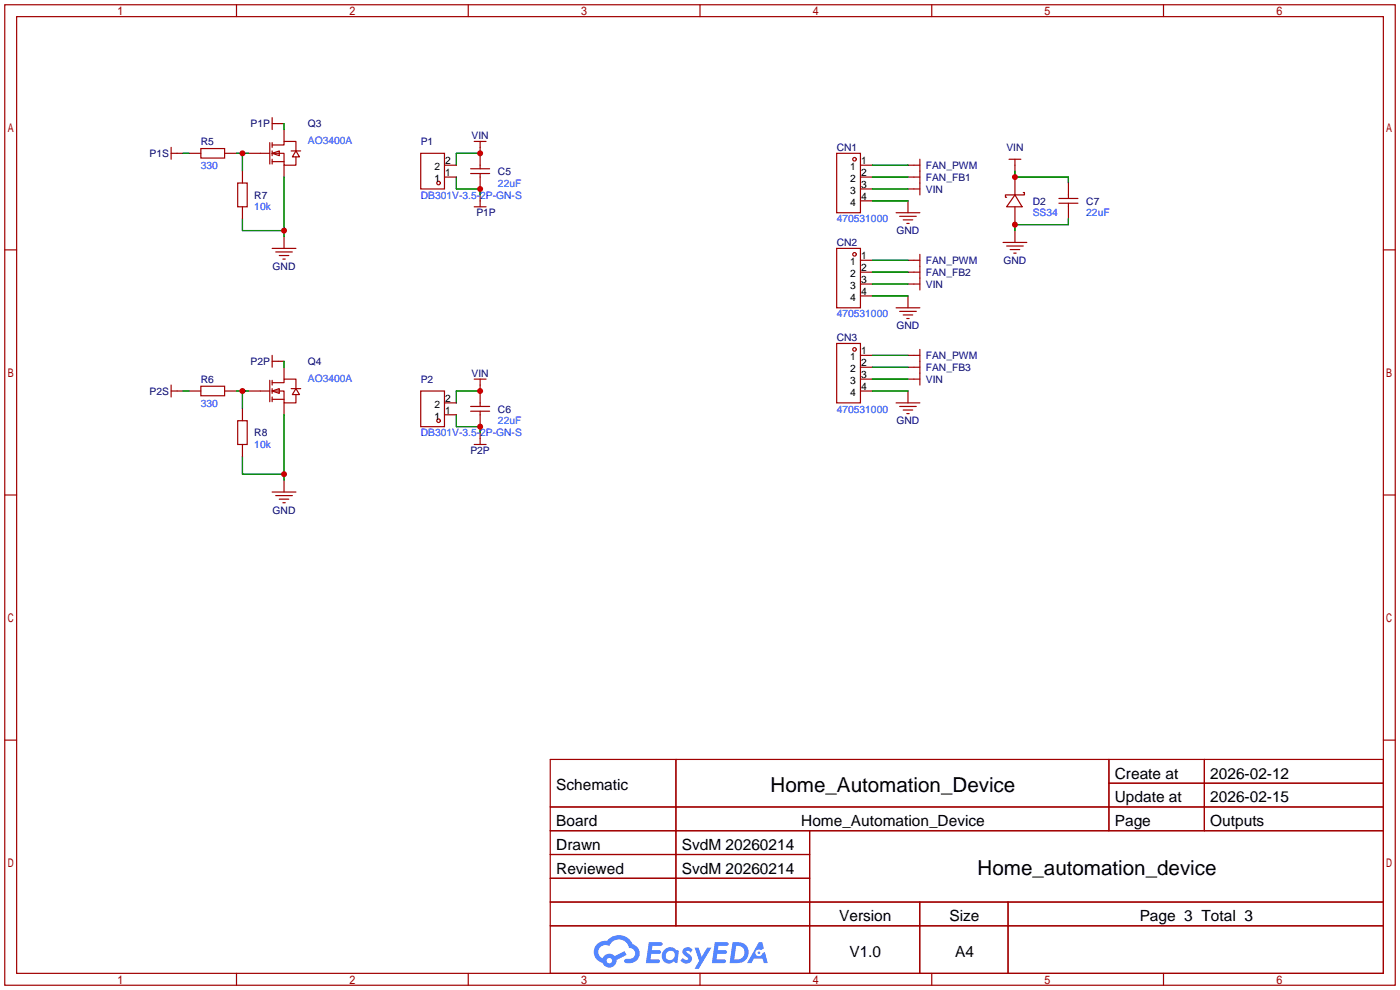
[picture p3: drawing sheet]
<svg xmlns="http://www.w3.org/2000/svg" width="299mm" height="212mm" viewBox="0 0 299 212" stroke-linecap="round" stroke-linejoin="round" font-family="sans-serif">
<g fill="none" stroke="#a10000" stroke-width=".25">
<path d="M1 1h297.2v209.6h-297.2zM3.6 3.6h292.1v204.4h-292.1zM50.5 1v2.6M100.1 1v2.6M149.6 1v2.6M199.1 1v2.6M248.7 1v2.6M1 53.4h2.6M295.7 53.4h2.5M1 105.8h2.6M295.7 105.8h2.5M1 158.2h2.6"/>
<path d="M295.7 158.2h2.5M117.6 162.3h178.1v45.7h-178.1zM117.6 172.5h178.1M117.6 177.5h178.1M144.5 162.3v35.6M173 177.5v30.5M237 162.3v15.2M237 167.4h58.7M257.4 162.3v15.2M117.6 182.6h55.4M117.6 192.8h178.1M117.6 187.7h55.4"/>
<path d="M117.6 197.9h178.1M196.6 192.8v15.2M215.4 192.8v15.2M50.5 208v2.6M100.1 208v2.6M149.6 208v2.6M199.1 208v2.6M248.7 208v2.6"/>
</g>
<g fill="#5487ff">
<path d="M146.2 202.7a1.3 1.3 0 0 1 1.8 .3l-.4 .6a.54 .54 0 0 0-.9-.2l.1 .2a1.28 1.28 0 0 1 .8 2 1.53 1.53 0 0 1-2.2-.3l.5-.6 .8 .5a.31 .31 0 0 0 .4-.3 .31 .31 0 0 0-.3-.4 1.12 1.12 0 0 1-.6-1.8z"/>
<path d="M148.5 202.5h.8l.7 2 1.1-2h1l-2.8 4.6h-.9l1-1.7z"/>
<path d="M138.7 201.4h1.6a1.31 1.31 0 0 1 1.3 .2 .4 .4 0 0 1-.4 .5l-1.8 .1-.1 .9h1.7a.4 .4 0 0 1 .3 .4 .4 .4 0 0 1-.4 .4h-1.7l-.2 1.2h1.4a.46 .46 0 0 1 .5 0 .46 .46 0 0 1 .1 .5l-.3 .2h-2.7z"/>
<path d="M152.8 201.4h1.6a1.32 1.32 0 0 1 1.3 .2 .39 .39 0 0 1-.4 .5l-1.7 .1-.2 .9h1.7a.4 .4 0 0 1 .3 .4 .4 .4 0 0 1-.4 .4h-1.7l-.2 1.2h1.4a.46 .46 0 0 1 .5 0 .46 .46 0 0 1 .1 .5l-.3 .2h-2.7z"/>
<path d="M162.2 201.4h.7l.4 1.3-.7 .4a.75 .75 0 0 0-1.1 .3 .75 .75 0 0 0 .5 1 .75 .75 0 0 0 .9-.7l.6-.2 .6 2.3h-.9l-.2-.9h-1.9l-.5 .9h-.9z"/>
<path d="M156.6 201.4l-.7 4.4h1.5a2.27 2.27 0 0 0 2.6-2.2 2.27 2.27 0 0 0-2.7-2.2zM157.3 202.1a1.5 1.5 0 0 1 1.8 1.6 1.5 1.5 0 0 1-1.9 1.4h-.3z"/>
<path d="M142 203a1.6 1.6 0 0 0-.3 2.3 1.6 1.6 0 0 0 2.3 .2l.8 .3 .3-2.4-.2-.3-.4-.1a1.58 1.58 0 0 0-2.5 0zM142.6 203.5a.98 .98 0 0 1 1.6 .4 .98 .98 0 0 1-1.1 1.3 .94 .94 0 0 1-.8-.7 .94 .94 0 0 1 .3-1z"/>
<path d="M127.6 201.8a2.37 2.37 0 0 0 1.2 4 1.54 1.54 0 0 0 1.7 1 1.54 1.54 0 0 0 1.3-1.6l2.1-1.1-.4-.8-2.1 1a1.57 1.57 0 0 0-2.6 .5 1.5 1.5 0 0 1-.7-2.1 1.5 1.5 0 0 1 2.1-.5 2.23 2.23 0 0 1 2.3-1.4 2.23 2.23 0 0 1 2 1.8 1.16 1.16 0 0 1 1.3 1.1 1.16 1.16 0 0 1-1.1 1.2h-.7a.47 .47 0 0 0-.6 .4 .47 .47 0 0 0 .4 .5 2.17 2.17 0 0 0 2.6-.9 2.17 2.17 0 0 0-.4-2.7l-.8-.4a3.2 3.2 0 0 0-5.4-.7l-1.2 .1zM129.7 205.3a.58 .58 0 0 1 1.1 0 .58 .58 0 0 1-1.1 0z"/>
<circle cx="162.2" cy="203.6" r=".28"/>
</g>
<g fill="none" stroke="#a10000" stroke-width=".25">
<path d="M36.6 32.8h2.5M36.6 31.5v2.5M40.4 32.8h2.5M42.9 31.8h5.1v2h-5.1zM48 32.8h2.5M50.8 39.1h2v5.1h-2zM51.8 36.6v2.5M53.1 32.8h4.6M57.7 30.5v4.6M58.2 32.8l1.5-.5v1zM58.2 31h2.5v-.8h2.5v2.1M58.2 32.8h2.5v2.5h2.5v-1.8"/>
<path d="M58.2 34.5h2.5M58.2 25.1v2.6M58.2 30.5v1M58.2 32.3v1M58.2 34v1.1M58.2 26.4h2.5M60.7 27.7v2.5M60.7 35.3v2.5M62.2 32.3h2.1M63.2 32.3l.8 1.2h-1.5zM89.9 32.8h5.1v7.6h-5.1zM95 35.3h2.5"/>
<path d="M95 37.8h2.5M100.6 37.1h4M100.6 36.1h4M101.3 30.2h2.6M102.6 30.2v5.9M102.6 37.1v3.3M178.8 32.8h5.1v12.7h-5.1zM183.9 35.3h2.5M183.9 37.8h2.5M194.1 35.3h2.5M194.1 37.8h2.5M196.6 34v7.7"/>
<path d="M215.6 34h2.6M216.9 34v2.6M216.9 37.8v3.9M228.3 39.1v3.3M51.8 44.2v2.5M58.2 53.1h5M58.9 53.8h3.6M59.7 54.6h2M60.5 55.4h.5M60.7 50.5v2.6M101.3 44.2h2.6M102.6 41.7v2.5"/>
<path d="M178.8 53.1h5.1v12.7h-5.1zM183.9 40.4h2.5M183.9 42.9h2.5M183.9 55.6h2.5M183.9 58.2h2.5M191.5 45.5h5.1M192.3 46.2h3.5M193 47h2.1M193.8 47.8h.5M194.1 40.4h2.5M194.1 55.6h2.5M194.1 58.2h2.5"/>
<path d="M194.1 42.9v2.6M196.6 54.4v7.6M214.4 51.8h5.1M215.1 52.6h3.6M215.9 53.3h2M216.7 54.1h.5M216.9 41.7l1.5 2.5h-3.3zM216.9 41.7h-2v.5h.2M216.9 44.2v3.8M216.9 49.3v2.5M218.7 41.1h.2v.6h-2M226.3 43.4h4.1"/>
<path d="M226.3 42.4h4.1M228.3 43.4v3.3M58.2 75.9v2.6M58.2 77.2h2.5M60.7 78.5v2.5M178.8 73.4h5.1v12.7h-5.1zM183.9 60.7h2.5M183.9 63.2h2.5M183.9 75.9h2.5M183.9 78.5h2.5M191.5 65.8h5.1M192.3 66.5h3.5"/>
<path d="M193 67.3h2.1M193.8 68.1h.5M194.1 60.7h2.5M194.1 75.9h2.5M194.1 78.5h2.5M194.1 63.2v2.6M196.6 74.7v7.6M36.6 83.6h2.5M36.6 82.3v2.5M40.4 83.6h2.5M42.9 82.5h5.1v2.1h-5.1zM48 83.6h2.5"/>
<path d="M50.8 89.9h2v5.1h-2zM51.8 87.4v2.5M51.8 95v2.5M53.1 83.6h4.6M57.7 81.3v4.6M58.2 83.6l1.5-.5v1zM58.2 81.8h2.5v-.8h2.5v2.1M58.2 83.6h2.5v2.5h2.5v-1.8M58.2 81.3v1M58.2 83.1v1M58.2 84.8v1.1M58.2 85.3h2.5"/>
<path d="M60.7 86.1v2.5M62.2 83.1h2.1M63.2 83.1l.8 1.2h-1.5zM89.9 83.6h5.1v7.6h-5.1zM95 86.1h2.5M95 88.6h2.5M100.6 87.9h4M100.6 86.9h4M101.3 81h2.6M101.3 95h2.6M102.6 81v5.9M102.6 87.9v3.3"/>
<path d="M102.6 92.5v2.5M183.9 83.6h2.5M183.9 81h2.5M191.5 86.1h5.1M192.3 86.9h3.5M193 87.6h2.1M193.8 88.4h.5M194.1 81h2.5M194.1 83.6v2.5M58.2 105.2h5M58.9 105.9h3.6M59.7 106.7h2"/>
<path d="M60.5 107.4h.5M60.7 102.6v2.6"/>
<circle cx="93.7" cy="39.1" r=".38"/>
<circle cx="182.6" cy="34" r=".38"/>
<circle cx="182.6" cy="54.4" r=".38"/>
<circle cx="182.6" cy="74.7" r=".38"/>
<circle cx="93.7" cy="89.9" r=".38"/>
</g>
<g fill="none" stroke="#008700" stroke-width=".25">
<path d="M39.1 32.8h1.3M50.5 32.8h2.6M51.8 32.8v3.8M60.7 26.4v1.3M60.7 37.8v12.7M97.5 37.8v2.6h5.1v1.3M102.6 32.8h-5.1v2.5M186.4 35.3h7.7M186.4 37.8h7.7M216.9 36.6v1.2h11.4v1.3M51.8 46.7v2.6h8.9M186.4 40.4h7.7"/>
<path d="M186.4 58.2h7.7M186.4 55.6h7.7M186.4 42.9h7.7M228.3 46.7v1.3h-11.4v1.3M60.7 77.2v1.3M186.4 78.5h7.7M186.4 75.9h7.7M186.4 63.2h7.7M186.4 60.7h7.7M39.1 83.6h1.3M50.5 83.6h2.6M51.8 83.6v3.8"/>
<path d="M51.8 97.5v3.8h8.9M60.7 88.6v14M97.5 88.6v2.6h5.1v1.3M102.6 83.6h-5.1v2.5M186.4 83.6h7.7M186.4 81h7.7"/>
</g>
<g fill="#c00">
<circle cx="60.7" cy="49.3" r=".63"/>
<circle cx="51.8" cy="32.8" r=".63"/>
<circle cx="51.8" cy="83.6" r=".63"/>
<circle cx="60.7" cy="101.3" r=".63"/>
<circle cx="102.6" cy="32.8" r=".63"/>
<circle cx="102.6" cy="83.6" r=".63"/>
<circle cx="102.6" cy="40.4" r=".63"/>
<circle cx="102.6" cy="91.2" r=".63"/>
<circle cx="216.9" cy="37.8" r=".63"/>
<circle cx="216.9" cy="48" r=".63"/>
</g>
<g font-size="4.4">
<text x="164.7" y="169.2">Home_Automation_Device</text>
<text x="208.9" y="187">Home_automation_device</text>
</g>
<g font-size="3.3">
<text x="238.3" y="166.4">Create at</text>
<text x="258.7" y="166.4">2026-02-12</text>
<text x="118.9" y="168.9">Schematic</text>
<text x="238.3" y="171.5">Update at</text>
<text x="258.7" y="171.5">2026-02-15</text>
<text x="118.9" y="176.6">Board</text>
<text x="171.2" y="176.6">Home_Automation_Device</text>
<text x="238.3" y="176.6">Page</text>
<text x="258.7" y="176.6">Outputs</text>
<text x="118.9" y="181.6">Drawn</text>
<text x="145.7" y="181.6">SvdM 20260214</text>
<text x="118.9" y="186.7">Reviewed</text>
<text x="145.7" y="186.7">SvdM 20260214</text>
<text x="179.3" y="196.9">Version</text>
<text x="202.9" y="196.9">Size</text>
<text x="243.6" y="196.9">Page 3 Total 3</text>
<text x="181.5" y="204.5">V1.0</text>
<text x="204.1" y="204.5">A4</text>
</g>
<g font-size="2.2" fill="#000080">
<text x="53.5" y="27.2">P1P</text>
<text x="65.8" y="27.2">Q3</text>
<text x="100.8" y="29.7">VIN</text>
<text x="32" y="33.5">P1S</text>
<text x="42.9" y="31">R5</text>
<text x="89.9" y="31">P1</text>
<text x="178.8" y="32.3">CN1</text>
<text x="215.1" y="32.3">VIN</text>
<text x="106.4" y="37.4">C5</text>
<text x="197.9" y="41.2">VIN</text>
<text x="197.9" y="38.6">FAN_FB1</text>
<text x="197.9" y="36.1">FAN_PWM</text>
<text x="54.4" y="42.4">R7</text>
<text x="101.8" y="46.2">P1P</text>
<text x="220.7" y="43.7">D2</text>
<text x="232.2" y="43.7">C7</text>
<text x="178.8" y="52.6">CN2</text>
<text x="191.6" y="50.1">GND</text>
<text x="58.3" y="57.7">GND</text>
<text x="197.9" y="58.9">FAN_FB2</text>
<text x="197.9" y="56.4">FAN_PWM</text>
<text x="214.5" y="56.4">GND</text>
<text x="197.9" y="61.5">VIN</text>
<text x="191.6" y="70.4">GND</text>
<text x="53.5" y="78">P2P</text>
<text x="65.8" y="78">Q4</text>
<text x="178.8" y="72.9">CN3</text>
<text x="197.9" y="76.7">FAN_PWM</text>
<text x="42.9" y="81.8">R6</text>
<text x="89.9" y="81.8">P2</text>
<text x="100.8" y="80.5">VIN</text>
<text x="197.9" y="81.8">VIN</text>
<text x="197.9" y="79.3">FAN_FB3</text>
<text x="32" y="84.3">P2S</text>
<text x="106.4" y="88.2">C6</text>
<text x="54.4" y="93.2">R8</text>
<text x="191.6" y="90.7">GND</text>
<text x="100.5" y="97">P2P</text>
<text x="58.3" y="109.7">GND</text>
</g>
<g font-size="2.2" fill="#00f">
<text x="65.8" y="30.8">AO3400A</text>
<text x="42.9" y="36.1">330</text>
<text x="106.4" y="39.9">22uF</text>
<text x="54.4" y="45">10k</text>
<text x="89.9" y="42.4">DB301V-3.5-2P-GN-S</text>
<text x="178.8" y="47.5">470531000</text>
<text x="220.7" y="46.2">SS34</text>
<text x="232.2" y="46.2">22uF</text>
<text x="178.8" y="67.8">470531000</text>
<text x="65.8" y="81.6">AO3400A</text>
<text x="42.9" y="86.9">330</text>
<text x="178.8" y="88.2">470531000</text>
<text x="54.4" y="95.8">10k</text>
<text x="89.9" y="93.2">DB301V-3.5-2P-GN-S</text>
<text x="106.4" y="90.7">22uF</text>
</g>
<g font-size="2.2">
<text x="95.1" y="35.1">2</text>
<text x="184" y="35.1">1</text>
<text x="92.8" y="38.9">1</text>
<text x="92.8" y="36.3">2</text>
<text x="95.1" y="37.6">1</text>
<text x="181.7" y="36.3">1</text>
<text x="181.7" y="38.9">2</text>
<text x="181.7" y="41.4">3</text>
<text x="184" y="37.6">2</text>
<text x="184" y="40.1">3</text>
<text x="181.7" y="43.9">4</text>
<text x="184" y="42.7">4</text>
<text x="181.7" y="56.6">1</text>
<text x="181.7" y="59.2">2</text>
<text x="184" y="55.4">1</text>
<text x="184" y="57.9">2</text>
<text x="181.7" y="61.7">3</text>
<text x="181.7" y="64.3">4</text>
<text x="184" y="60.5">3</text>
<text x="184" y="63">4</text>
<text x="181.7" y="77">1</text>
<text x="184" y="75.7">1</text>
<text x="181.7" y="79.5">2</text>
<text x="181.7" y="82">3</text>
<text x="184" y="78.2">2</text>
<text x="184" y="80.8">3</text>
<text x="184" y="83.3">4</text>
<text x="92.8" y="89.7">1</text>
<text x="92.8" y="87.1">2</text>
<text x="95.1" y="88.4">1</text>
<text x="95.1" y="85.9">2</text>
<text x="181.7" y="84.6">4</text>
</g>
</svg>
